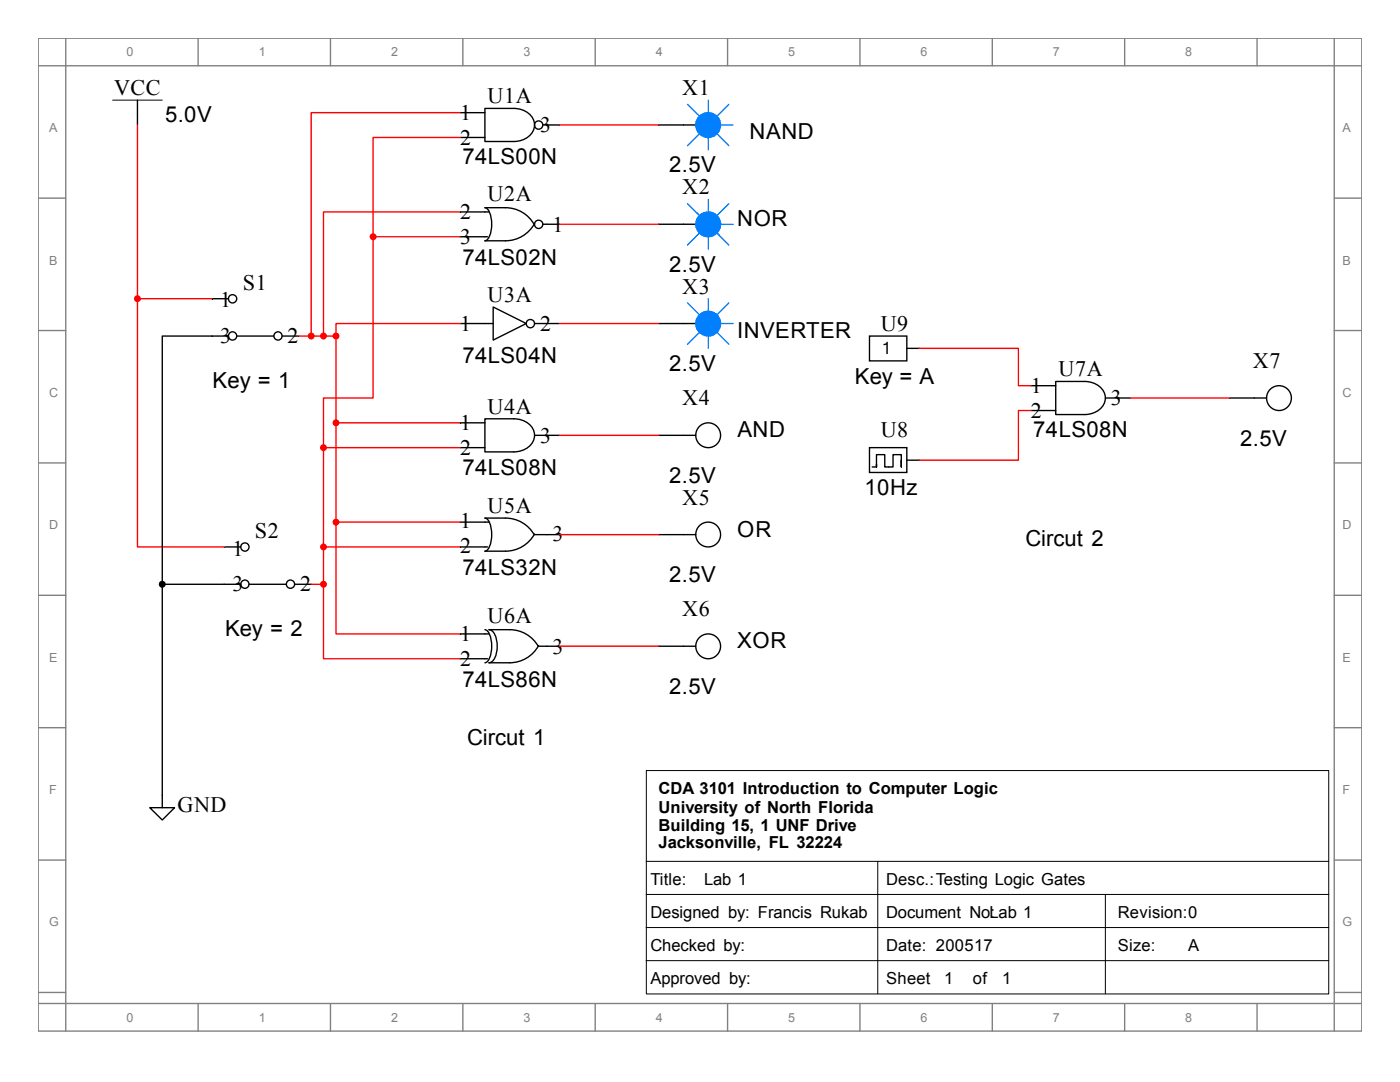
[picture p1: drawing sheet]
<svg xmlns="http://www.w3.org/2000/svg" width="279mm" height="216mm" viewBox="0 0 279 216" stroke-linecap="round" stroke-linejoin="round" font-family="sans-serif">
<g fill="none" stroke="#808080" stroke-width=".28">
<path d="M7.6 7.6h264.2v198.1h-264.2zM7.6 13.1h264.2M13.1 7.6v198.1M39.5 7.6v5.5M66 7.6v5.5M92.4 7.6v5.5M118.8 7.6v5.5M145.2 7.6v5.5M171.6 7.6v5.5M198 7.6v5.5M224.5 7.6v5.5M250.9 7.6v5.5"/>
<path d="M266.3 7.6v198.1M7.6 39.5h5.5M266.3 39.5h5.5M7.6 66h5.5M266.3 66h5.5M7.6 92.4h5.5M266.3 92.4h5.5M7.6 118.8h5.5M266.3 118.8h5.5M7.6 145.2h5.5M266.3 145.2h5.5M7.6 171.6h5.5"/>
<path d="M266.3 171.6h5.5M7.6 198h5.5M266.3 198h5.5M7.6 200.2h264.2M39.5 200.2v5.5M66 200.2v5.5M92.4 200.2v5.5M118.8 200.2v5.5M145.2 200.2v5.5M171.6 200.2v5.5M198 200.2v5.5M224.5 200.2v5.5"/>
<path d="M250.9 200.2v5.5"/>
</g>
<path d="M22.5 20h9.9M129 153.8h136.2v44.5h-136.2zM128.9 171.9h136.3M128.9 178.5h136.3M175.2 171.9v26.4M220.6 178.5v19.8M128.9 185.1h136.3M128.9 191.7h136.3" fill="none" stroke="#000" stroke-width=".2"/>
<g fill="none" stroke="#000" stroke-width=".28">
<path d="M27.4 20v4.9M91.8 22.5h5M91.8 27.4h5M96.8 21.6h5.7a3.8 3.8 0 0 1 4.2 3.3 3.8 3.8 0 0 1-4.2 3.3h-5.7zM108.3 24.9h3.3M42.3 59.6h3.3M91.8 42.3h5.8M91.8 47.2h5.5M106.7 44.6a6.6 6.6 0 0 1-5.8 3.4h-4.1a2.55 2.55 0 0 0 1.3-2.5v-1.5a2.55 2.55 0 0 0-1.3-2.6h4.1a6.5 6.5 0 0 1 5.7 3.4M108.3 44.7h3.3M42.3 67.1h3.3M47.2 67.1h7.5"/>
<path d="M56.3 67.1h3.3M91.8 64.6h6.6M98.4 61.3l6.6 3.3-6.6 3.3zM106.7 64.6h4.9M91.8 84.4h5M91.8 89.3h5M96.8 83.6h5.7a3.8 3.8 0 0 1 4.2 3.3 3.8 3.8 0 0 1-4.2 3.3h-5.7zM106.7 86.9h4.9M44.7 109.1h3.3M44.7 116.6h3.3M49.7 116.6h7.4M58.8 116.6h3.3"/>
<path d="M91.8 104.2h5.8M91.8 109.1h5.5M106.7 106.6a6.6 6.6 0 0 1-5.8 3.4h-4.1a2.55 2.55 0 0 0 1.3-2.6v-.7a4 4 0 0 0-1-3.2l-.3-.1h4.1a6.6 6.6 0 0 1 5.7 3.3M106.7 106.7h4.9M91.8 126.5h5.8M91.8 131.4h5.5M96.8 125.6a2.55 2.55 0 0 1 1.3 2.6v1.5a2.55 2.55 0 0 1-1.3 2.5M107.5 128.8a6.6 6.6 0 0 1-5.8 3.4h-4.1a2.46 2.46 0 0 0 1.6-2.5 4.3 4.3 0 0 0-1.2-4l-.4-.1h4.1a6.6 6.6 0 0 1 5.7 3.4M107.5 128.9h4.1M32.4 158.7v2.5M29.9 161.2h4.9l-2.4 2.4z"/>
<circle cx="107.5" cy="24.9" r=".83"/>
<circle cx="46.4" cy="59.6" r=".83"/>
<circle cx="107.5" cy="44.8" r=".83"/>
<circle cx="46.4" cy="67" r=".83"/>
<circle cx="55.5" cy="67" r=".82"/>
<circle cx="105.8" cy="64.6" r=".83"/>
<circle cx="48.9" cy="109.2" r=".82"/>
<circle cx="48.9" cy="116.6" r=".82"/>
<circle cx="58" cy="116.6" r=".83"/>
</g>
<circle cx="27.4" cy="59.6" r=".55" fill="#f00"/>
<g fill="none" stroke="#f00" stroke-width=".28">
<path d="M27.4 24.9v34.7M27.4 59.6v49.5h17.3M27.4 59.6h14.9"/>
<circle cx="27.4" cy="59.6" r=".55"/>
</g>
<circle cx="32.4" cy="116.6" r=".56" fill="#000"/>
<g fill="none" stroke="#000" stroke-width=".28">
<path d="M136.4 24.9h2.5M42.3 67.1h-9.9v49.5M32.4 116.6v42.1M32.4 116.6h12.3"/>
<circle cx="32.4" cy="116.6" r=".56"/>
</g>
<path d="M141.4 20v2.5M137.2 20.8l2.5 2.5M139.7 26.6l-2.5 2.5M141.4 27.4v2.5M143 26.6l2.5 2.5M143.8 24.9h2.5M145.5 20.8l-2.5 2.5" fill="none" stroke="#0080ff" stroke-width=".28"/>
<circle cx="141.3" cy="24.9" r="2.47" fill="#0080ff"/>
<g fill="none" stroke="#0080ff" stroke-width=".28">
<path d="M141.4 39.8v2.5M137.2 40.6l2.5 2.5M139.7 46.4l-2.5 2.5M141.4 47.2v2.5M143 46.4l2.5 2.5M143.8 44.7h2.5M145.5 40.6l-2.5 2.5"/>
<circle cx="141.3" cy="24.9" r="2.47"/>
</g>
<path d="M131.4 24.9h5M136.4 44.7h2.5" fill="none" stroke="#000" stroke-width=".28"/>
<path d="M111.6 24.9h19.8" fill="none" stroke="#f00" stroke-width=".28"/>
<circle cx="141.3" cy="44.8" r="2.47" fill="#0080ff"/>
<g fill="none" stroke="#0080ff" stroke-width=".28">
<path d="M141.4 59.6v2.5M137.2 60.5l2.5 2.4M139.7 66.2l-2.5 2.5M141.4 67.1v2.4M143 66.2l2.5 2.5M143.8 64.6h2.5M145.5 60.5l-2.5 2.4"/>
<circle cx="141.3" cy="44.8" r="2.47"/>
</g>
<path d="M131.4 44.7h5M136.4 64.6h2.5" fill="none" stroke="#000" stroke-width=".28"/>
<circle cx="141.3" cy="64.6" r="2.47" fill="#0080ff"/>
<circle cx="141.3" cy="64.6" r="2.47" fill="none" stroke="#0080ff" stroke-width=".28"/>
<g fill="none" stroke="#000" stroke-width=".28">
<path d="M131.4 64.6h5M131.4 86.9h7.5M131.4 106.7h7.5M131.4 128.9h7.5"/>
<circle cx="141.3" cy="86.8" r="2.48"/>
<circle cx="141.3" cy="106.7" r="2.48"/>
<circle cx="141.3" cy="129" r="2.47"/>
</g>
<path d="M111.6 44.7h19.8M111.6 64.6h19.8M111.6 86.9h19.8M111.6 106.7h19.8M111.6 128.9h19.8" fill="none" stroke="#f00" stroke-width=".28"/>
<circle cx="62.1" cy="67.1" r=".56" fill="#f00"/>
<g fill="none" stroke="#f00" stroke-width=".28">
<path d="M91.8 22.5h-29.7v44.6h-2.5"/>
<circle cx="62.1" cy="67.1" r=".56"/>
</g>
<circle cx="64.6" cy="67.1" r=".55" fill="#f00"/>
<g fill="none" stroke="#f00" stroke-width=".28">
<path d="M91.8 42.3h-27.2v24.8h-2.5"/>
<circle cx="64.6" cy="67.1" r=".55"/>
</g>
<circle cx="67" cy="67.1" r=".56" fill="#f00"/>
<g fill="none" stroke="#f00" stroke-width=".28">
<path d="M91.8 64.6h-24.7v2.5h-2.5"/>
<circle cx="67" cy="67.1" r=".56"/>
</g>
<circle cx="67.1" cy="84.4" r=".55" fill="#f00"/>
<g fill="none" stroke="#f00" stroke-width=".28">
<path d="M67.1 67.1v17.3h24.7"/>
<circle cx="67.1" cy="84.4" r=".55"/>
</g>
<circle cx="67.1" cy="104.2" r=".55" fill="#f00"/>
<g fill="none" stroke="#f00" stroke-width=".28">
<path d="M67.1 84.4v19.8M67.1 104.2v22.3h24.7M67.1 104.2h24.7"/>
<circle cx="67.1" cy="104.2" r=".55"/>
</g>
<circle cx="64.6" cy="116.6" r=".55" fill="#f00"/>
<g fill="none" stroke="#f00" stroke-width=".28">
<path d="M62.1 116.6h2.5v14.8h27.2"/>
<circle cx="64.6" cy="116.6" r=".55"/>
</g>
<circle cx="64.6" cy="109.1" r=".55" fill="#f00"/>
<g fill="none" stroke="#f00" stroke-width=".28">
<path d="M91.8 109.1h-27.2v7.5"/>
<circle cx="64.6" cy="109.1" r=".55"/>
</g>
<circle cx="64.6" cy="89.3" r=".55" fill="#f00"/>
<g fill="none" stroke="#f00" stroke-width=".28">
<path d="M91.8 89.3h-27.2v19.8"/>
<circle cx="64.6" cy="89.3" r=".55"/>
</g>
<circle cx="74.5" cy="47.2" r=".55" fill="#f00"/>
<g fill="none" stroke="#f00" stroke-width=".28">
<path d="M91.8 27.4h-17.3v19.8M74.5 47.2v32.2h-9.9v9.9M74.5 47.2h17.3M183.4 69.5h19.8v7.5h2.5M225.6 79.4h19.8M205.7 81.9h-2.5v9.9h-19.8"/>
<circle cx="74.5" cy="47.2" r=".55"/>
</g>
<g fill="none" stroke="#000" stroke-width=".28">
<path d="M173.5 67.1h7.5v4.9h-7.5zM181 69.5h2.4M205.7 77h5M210.7 76.1h5.8a3.8 3.8 0 0 1 4.1 3.3 3.8 3.8 0 0 1-4.1 3.3h-5.8zM220.6 79.4h5M245.4 79.4h7.4M173.5 89.3h7.5v5h-7.5zM174.1 93.2h.8M179.9 91.8v1.4v-2.5h-1.7v2.5h-1.6v-2.5h-1.7v2.5v-.6M181 91.8h2.4M205.7 81.9h5"/>
<circle cx="255.3" cy="79.4" r="2.47"/>
</g>
<g font-size="4.4">
<text x="22.8" y="19">VCC</text>
<text x="91.8" y="23.9">1</text>
<text x="97.3" y="20.6">U1A</text>
<text x="136.1" y="19">X1</text>
<text x="32.9" y="24.3">5.0V</text>
<text x="91.8" y="28.9">2</text>
<text x="107.8" y="26.4">3</text>
<text x="149.6" y="27.8">NAND</text>
<text x="92.3" y="32.8">74LS00N</text>
<text x="133.6" y="34.4">2.5V</text>
<text x="97.3" y="40.2">U2A</text>
<text x="136.1" y="38.8">X2</text>
<text x="91.8" y="43.7">2</text>
<text x="110.2" y="46.2">1</text>
<text x="147.2" y="45.2">NOR</text>
<text x="91.8" y="48.7">3</text>
<text x="92.3" y="52.9">74LS02N</text>
<text x="48.5" y="57.8">S1</text>
<text x="133.6" y="54.2">2.5V</text>
<text x="136.1" y="58.6">X3</text>
<text x="43.9" y="61.3">1</text>
<text x="97.3" y="60.2">U3A</text>
<text x="43.9" y="68.5">3</text>
<text x="57.4" y="68.5">2</text>
<text x="91.8" y="66">1</text>
<text x="107.8" y="66">2</text>
<text x="147.2" y="67.4">INVERTER</text>
<text x="175.8" y="66">U9</text>
<text x="42.4" y="77.5">Key = 1</text>
<text x="92.3" y="72.4">74LS04N</text>
<text x="133.6" y="74">2.5V</text>
<text x="170.6" y="76.5">Key = A</text>
<text x="211.2" y="75.1">U7A</text>
<text x="250.1" y="73.4">X7</text>
<text x="97.3" y="82.5">U4A</text>
<text x="136.1" y="80.9">X4</text>
<text x="205.7" y="78.4">1</text>
<text x="205.7" y="83.4">2</text>
<text x="221.7" y="80.9">3</text>
<text x="91.8" y="85.9">1</text>
<text x="107.8" y="88.3">3</text>
<text x="147.2" y="87.2">AND</text>
<text x="175.8" y="87.2">U8</text>
<text x="206.2" y="87.2">74LS08N</text>
<text x="247.5" y="88.9">2.5V</text>
<text x="91.8" y="90.8">2</text>
<text x="92.3" y="94.7">74LS08N</text>
<text x="133.6" y="96.4">2.5V</text>
<text x="136.1" y="100.7">X5</text>
<text x="172.6" y="98.8">10Hz</text>
<text x="50.9" y="107.3">S2</text>
<text x="91.8" y="105.4">1</text>
<text x="97.3" y="102.4">U5A</text>
<text x="110.2" y="107.9">3</text>
<text x="147.2" y="107.1">OR</text>
<text x="46.4" y="110.9">1</text>
<text x="91.8" y="110.3">2</text>
<text x="204.6" y="109">Circut 2</text>
<text x="46.4" y="118">3</text>
<text x="59.9" y="118">2</text>
<text x="92.3" y="114.8">74LS32N</text>
<text x="133.6" y="116.2">2.5V</text>
<text x="97.3" y="124.4">U6A</text>
<text x="136.1" y="123">X6</text>
<text x="44.9" y="127">Key = 2</text>
<text x="91.8" y="127.9">1</text>
<text x="110.2" y="130.4">3</text>
<text x="147.2" y="129.4">XOR</text>
<text x="91.8" y="132.9">2</text>
<text x="92.3" y="137.1">74LS86N</text>
<text x="133.6" y="138.4">2.5V</text>
<text x="93.2" y="148.6">Circut 1</text>
<text x="35.4" y="162.1">GND</text>
</g>
<g font-size="3.3">
<text x="176" y="70.7">1</text>
<text x="131.4" y="158.4">CDA 3101 Introduction to Computer Logic</text>
<text x="131.4" y="162.2">University of North Florida</text>
<text x="131.4" y="165.8">Building 15, 1 UNF Drive</text>
<text x="131.4" y="169.1">Jacksonville, FL 32224</text>
<text x="129.8" y="176.5">Title:</text>
<text x="140.5" y="176.5">Lab 1</text>
<text x="176.9" y="176.5">Desc.:Testing Logic Gates</text>
<text x="129.8" y="183.1">Designed by: Francis Rukab</text>
<text x="176.9" y="183.1">Document No:Lab 1</text>
<text x="223.1" y="183.1">Revision:0</text>
<text x="129.8" y="189.7">Checked by:</text>
<text x="176.9" y="189.7">Date: 200517</text>
<text x="223.1" y="189.7">Size:</text>
<text x="237.1" y="189.7">A</text>
<text x="129.8" y="196.3">Approved by:</text>
<text x="176.9" y="196.3">Sheet</text>
<text x="188.4" y="196.3">1</text>
<text x="194.2" y="196.3">of</text>
<text x="200" y="196.3">1</text>
</g>
<g font-size="2.5" fill="#808080">
<text x="25.2" y="11.2">0</text>
<text x="51.6" y="11.2">1</text>
<text x="78.1" y="11.2">2</text>
<text x="104.5" y="11.2">3</text>
<text x="130.9" y="11.2">4</text>
<text x="157.3" y="11.2">5</text>
<text x="183.7" y="11.2">6</text>
<text x="210.1" y="11.2">7</text>
<text x="236.6" y="11.2">8</text>
<text x="9.8" y="26.4">A</text>
<text x="267.9" y="26.4">A</text>
<text x="9.8" y="52.8">B</text>
<text x="267.9" y="52.8">B</text>
<text x="9.8" y="79.2">C</text>
<text x="267.9" y="79.2">C</text>
<text x="9.8" y="105.6">D</text>
<text x="267.9" y="105.6">D</text>
<text x="9.8" y="132">E</text>
<text x="267.9" y="132">E</text>
<text x="9.8" y="158.5">F</text>
<text x="267.9" y="158.5">F</text>
<text x="9.8" y="184.9">G</text>
<text x="267.9" y="184.9">G</text>
<text x="25.2" y="203.8">0</text>
<text x="51.6" y="203.8">1</text>
<text x="78.1" y="203.8">2</text>
<text x="104.5" y="203.8">3</text>
<text x="130.9" y="203.8">4</text>
<text x="157.3" y="203.8">5</text>
<text x="183.7" y="203.8">6</text>
<text x="210.1" y="203.8">7</text>
<text x="236.6" y="203.8">8</text>
</g>
</svg>
